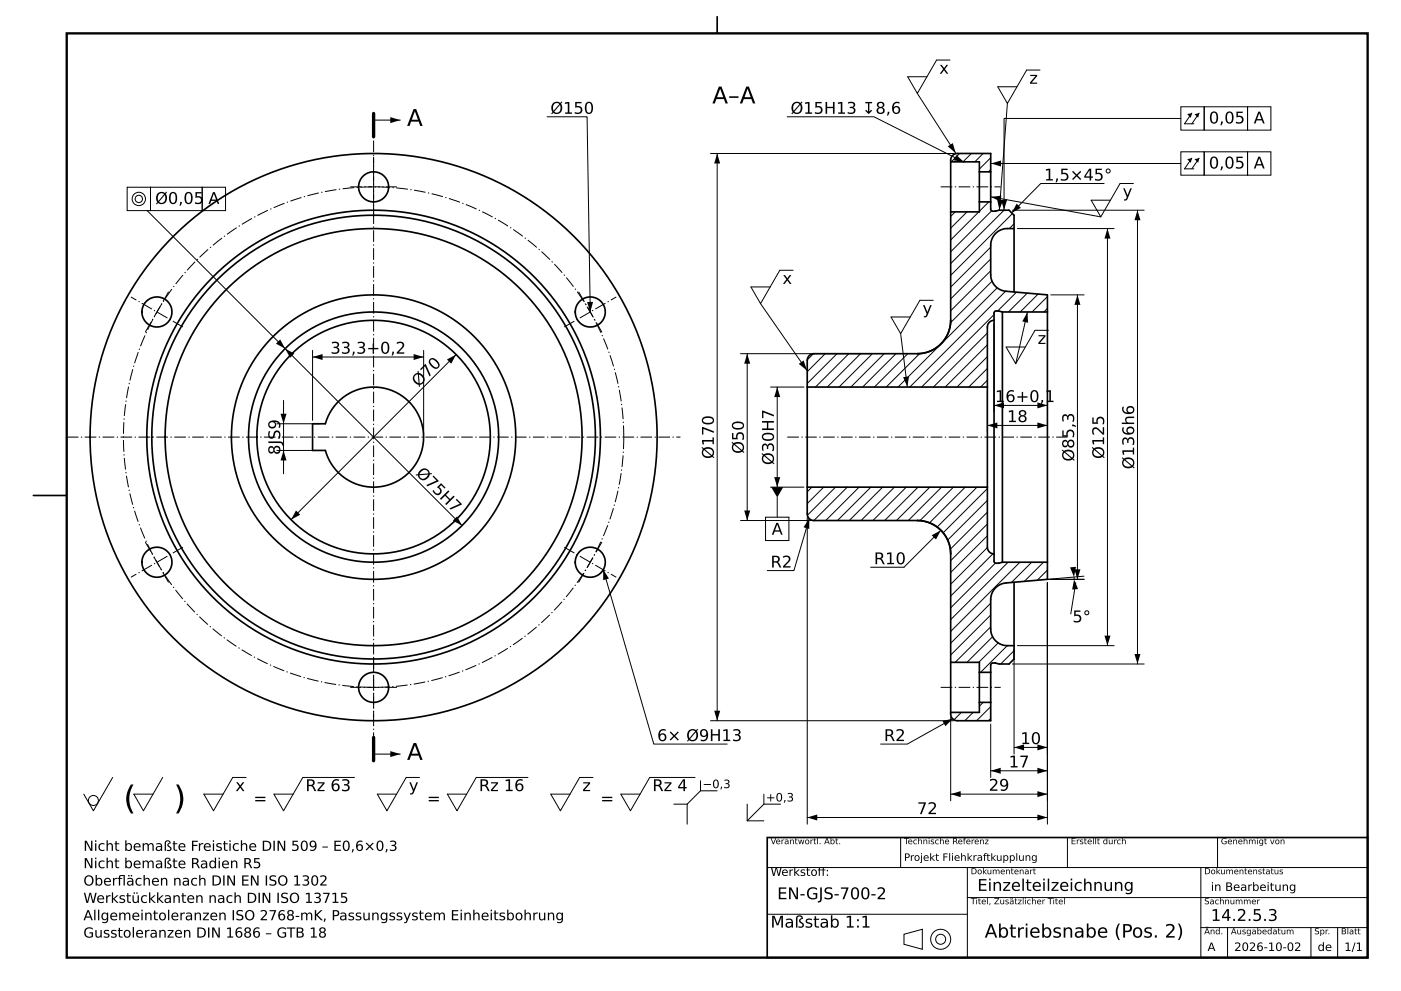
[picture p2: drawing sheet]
<svg xmlns="http://www.w3.org/2000/svg" width="420mm" height="297mm" viewBox="0 0 420 297" stroke-linecap="round" stroke-linejoin="round" font-family="sans-serif">
<path d="M20 10h390v277h-390z" fill="none" stroke="#000" stroke-width=".7" stroke-linecap="butt"/>
<g fill="#000">
<path d="M117 35.1l3 .9-3 .9zM355.9 34.2l1.4-.3-.3 1.4zM358.1 34.2l1.4-.3-.3 1.4zM215 46l.9 3h-1.8zM284.1 43.9l1.5-1 .9 3zM286.7 46.4l2.3 2.2-3.1-.5zM297.1 49l3-.9v1.8zM297.1 59l3.1-.3-.3 1.7zM355.9 47.7l1.4-.3-.3 1.4zM358.1 47.7l1.4-.3-.3 1.4zM298.9 59.8l1.8 .2-1.1 2.9zM300.1 59.9h1.8l-.9 3z"/>
<path d="M304.8 61l1.2 1.3-2.7 1.5zM332 68.5l.9 3h-1.8zM341 63l.9 3h-1.8zM176 90.5h1.8l-.8 3zM308 93.6l.2 3.1-1.7-.4zM323 88.4l.9 3h-1.8zM85.5 104.5l2.7 1.5-1.2 1.2zM82.7 103l1.3-1.3 1.5 2.8zM93.7 107l3-.9v1.8zM124 106.1l3 .9-3 .9zM134 107.7l2.7-1.4-1.4 2.7zM224 106l.9 3h-1.8z"/>
<path d="M233 116l.9 3h-1.8zM239.4 109.1l1.5-1.1 1 3zM270.7 113l1.8-.2-.5 3.1zM84.1 124h1.8l-.9 3zM85 135l.9 3h-1.8zM296 127.5l3-.9v1.8zM298 121.5l3-.9v1.8zM311 120.6l3 .9-3 .9zM311 126.6l3 .9-3 .9zM88.7 153l1.3 1.3-2.7 1.4zM135.8 156l1.2-1.2 1.5 2.7zM223.1 153h1.8l-.9 3z"/>
<path d="M232.1 143h1.8l-.9 3zM231.2 146h3.6l-1.8 3.1zM242.6 155.4v3.1l-1.7-.5zM279.3 160.4l2.8-1.5-1.5 2.8zM180.8 170.7l1.7 2.7-1.7 .5zM320.8 170l1.8-.1-.6 3zM322 173.6l1.2 2.9-1.8 .2zM322.1 170.6h1.8l-.9 3zM331.1 190.5h1.8l-.9 3zM340.1 196h1.8l-.9 3zM214.1 213h1.8l-.9 3zM282.5 216.1l3.1-.7-2.2 2.2z"/>
<path d="M117 225.1l3 .9-3 .9zM285 238l3-.9v1.8zM297 231l3-.9v1.8zM304 224l3-.9v1.8zM311 223.1l3 .9-3 .9zM311 230.1l3 .9-3 .9zM311 237.1l3 .9-3 .9zM242 245l3-.9v1.8zM311 244.1l3 .9-3 .9z"/>
</g>
<g fill="none" stroke="#000" stroke-width=".3">
<path d="M284.8 18h-4l-5.8 10-2.9-5h5.8M112 36h8M164 35h12l1 58.5M236 35h26l27 13.6M275 28l11.5 17.9M302 31l-2.4 31.9M311.8 21h-4l-5.8 10-2.9-5h5.8M354 32h7v7h-7zM354 35.5h-53v27.4M357.3 33.9l-2.2 3.2h2.8M359.5 33.9l-2.2 3.2M361 32h13v7h-13z"/>
<path d="M374 32h7v7h-7zM38.1 56.1h7v7h-7zM45.1 56.1h15.5v7h-15.5zM60.6 56.1h7v7h-7zM213 46h73M215 46v170M287.7 46l-2.5 2.5M291.2 46l-2.5 2.5M294.7 46l-2.5 2.5M297 50.8l-.7 .7M297 47.3l-3.4 3.4M297.1 49h56.9"/>
<path d="M297.1 59l32.9 6M331 55h-19l-8.7 8.8M339.8 55h-4l-5.8 10-2.9-5h5.8M354 45.5h7v7h-7zM357.3 47.4l-2.2 3.2h2.8M359.5 47.4l-2.2 3.2M361 45.5h13v7h-13zM374 45.5h7v7h-7zM44 63.1l94.5 94.4M286.4 63.5l-1.4 1.4M289.9 63.5l-4.9 4.9M293.4 63.5l-8.4 8.4"/>
<path d="M296.4 60.5l-2.8 2.8M297 77.6l-12 12M297 74.1l-12 12M297.3 63.2l-12.3 12.3M301 63l-16 16M303.5 63h39.5M303.5 64l-18.5 18.5M304 67.1l-1.4 1.4M305 68.5h29M332 68.5v125M341 63v136M228 91l13.9 20"/>
<path d="M237.8 81h-4l-5.8 10-2.9-5h5.8M279.8 90h-4l-5.8 10-2.9-5h5.8M296 99.8l-16.2 16.2M297 81.1l-12 12M297.4 84.3l-12.4 12.4M298 97v26.5M298 94.3l-21.7 21.7M298.9 86.3l-29.7 29.7M301.5 87.3l-28.8 28.7M304.7 87.6l-5.6 5.6M308 87.8l-5.7 5.7M308 93.6l-3.5 15.4"/>
<path d="M311.2 88.1l-5.3 5.4M314 92.4l-1.1 1.1M314 88.9l-4.6 4.6M314.3 99h-4l-5.8 10-2.9-5h5.8M315 88.4h10M323 88.4v85.2M93.7 105v21M93.7 107h33.3M127 105v25M136.7 106.3l-49.4 49.4M222 106h39M224 106v50"/>
<path d="M231 116h10M233 116v30M243.8 106l-1.8 1.8M247.4 106l-5.4 5.4M250.9 106l-8.9 8.9M254.5 106l-10 10M258 106l-10 10M261.5 106l-10 10M265.1 106l-10 10M268.6 106l-10 10M270 100l2 15.9M272.1 106l-10 10"/>
<path d="M275.7 106l-10 10M296 117v12.5M296 114l-2 2M296 110.4l-5.6 5.6M296 106.9l-9.1 9.1M296 103.4l-12.6 12.6M83 127h12.8M83 135h12.8M85 120v22M296 127.5h18M298 121.5h16M222 156h39"/>
<path d="M229.5 155h7v7h-7zM231 146h10M233 149.1v5.9M242 155v92M242.6 155.4l-4.6 15.6h-8M243.4 146l-1.4 1.4M246.9 146l-4.9 4.9M250.5 146l-8.5 8.4M254 146l-10 10M257.5 146l-10 10M261.1 146l-10 10M264.6 146l-10 10"/>
<path d="M268.1 146l-10 10M271.7 146l-10 10M275.2 146l-10 10M278.7 146l-10 10M282.1 158.9l-11.1 11.1h-10M282.3 146l-10 10M285.8 146l-10 10M289.4 146l-10.7 10.7M292.9 146l-12 12M296 157l-11 11M296 153.5l-11.1 11.1M296 150l-11.9 11.9"/>
<path d="M296 146.4l-13.3 13.3M180.8 170.7l15.2 52.3h22M296 160.6l-11 11M296 164.1l-11 11M297.7 166l-12.7 12.6M298.4 168.8l-13.4 13.4M302.2 168.5l-17.2 17.2M305.7 168.5l-20.7 20.7M309.3 168.5l-6.1 6.1M312.8 168.5l-5.7 5.7M314 170.9l-3 3M314 174.6v72.4"/>
<path d="M322 172.9v.7M322.5 174.6l-1.5 9.4M325 172.7l-11 .9h11M297 187.9l-10.6 10.6M297 184.3l-12 12M297 180.8l-12 12M297.6 190.8l-7.7 7.7M299.2 192.7l-5.8 5.8M302 193.5l-8 8M303.5 199h39.5M304 195l-4 4M304 194.5v31.5"/>
<path d="M305 193.5h29M213 216h73M285 215v25M285.6 215.4l-13.6 7.6h-8M288.2 213.5l-2.2 2.2M291.7 213.5l-2.5 2.5M294.7 210.5l-1.1 1.1M297 215.3l-.7 .7M297 211.8l-4.2 4.2M297 217v16M33.8 233l-5.8 10-2.9-5M48.8 233l-5.8 10-2.9-5h5.8"/>
<path d="M73.8 233h-4l-5.8 10-2.9-5h5.8M106.3 233h-15.5l-5.8 10-2.9-5h5.8M112 226h8M125.8 233h-4l-5.8 10-2.9-5h5.8M158.3 233h-15.5l-5.8 10-2.9-5h5.8M177.8 233h-4l-5.8 10-2.9-5h5.8M208.4 233h-13.6l-5.8 10-2.9-5h5.8M210 237l-4 4M210 237h5M210 234v3M229 238v3M285 238h29"/>
<path d="M297 231h17M304 224h10M202 241h4M206 241v6M224 241v5M224 246h5M229 241h5M229 241l-5 5M242 245h72M270 251v9M320 251v9M365 251v9"/>
<path d="M230 260h180M230 274h60M290 269h120M290 260v27M360 260v27M360 278h50M368 278v9M393 278v9M401 278v9M271 280l5.5-1.5v6l-5.5-1.5z"/>
<circle cx="41.6" cy="59.6" r="2"/>
<circle cx="41.6" cy="59.6" r="1.1"/>
<circle cx="28" cy="239.9" r="1.5"/>
<circle cx="282" cy="281.5" r="3"/>
<circle cx="282" cy="281.5" r="1.5"/>
</g>
<g fill="none" stroke="#000" stroke-width=".5">
<path d="M215 5v5M285 48.5v15M285 48.5a2.08 2.08 0 0 1 2-2.5h10v5.5M285 48.5h8.6v3M293.6 51.5h3.4M293.6 51.5v9M297 51.5v9M285 63.5v32.5a10 10 0 0 1-10 10h-31a2 2 0 0 0-2 2v8M293.6 60.5v3h-8.6M293.6 60.5h3.4M297 60.5v2.3a.94 .94 0 0 0 1.3 .5h.2a7.8 7.8 0 0 1 4-.3l1.5 1.5v4M304 68.5h-2a5 5 0 0 0-5 5v8.8a5 5 0 0 0 4.6 5l12.4 1.1v5.1"/>
<path d="M304 68.5v19M298 96a2 2 0 0 0-2 2v18M298 96v70M300.5 93.5h13.5M300.5 93.5l-1.2-.3a.86 .86 0 0 0-1.3 .6v2.2M300.5 93.5v75M314 93.5v75M242 116h54M242 116v30M296 116v30M93.7 127h3.8a15 15 0 0 1 23.1-8.3 15 15 0 0 1 0 24.6 15 15 0 0 1-23.1-8.3h-3.8zM10 148.5h10"/>
<path d="M242 146v8a2 2 0 0 0 2 2h31a10 10 0 0 1 10 10v32.5M242 146h54M296 146v18a2 2 0 0 0 2 2M298 166v2.3a.94 .94 0 0 0 1.3 .5l1.2-.3M300.5 168.5h13.5M304 174.5v19M314 168.5v5.1l-12.4 1.1a5 5 0 0 0-4.6 5v8.8a5 5 0 0 0 5 5h2M285 198.5h8.6v3M285 198.5v15M304 193.5v4l-1.5 1.5a9.4 9.4 0 0 1-4.1-.3h-.1a.86 .86 0 0 0-1.3 .6v2.2M293.6 201.5h3.4M293.6 201.5v9"/>
<path d="M293.6 210.5h3.4M293.6 210.5v3h-8.6M297 210.5v5.5h-10a2.08 2.08 0 0 1-2-2.5M297 201.5v9M230 251h180v36h-180z"/>
<circle cx="112" cy="56" r="4.5"/>
<circle cx="47" cy="93.5" r="4.5"/>
<circle cx="177" cy="93.5" r="4.5"/>
<circle cx="112" cy="131" r="66.5"/>
<circle cx="112" cy="131" r="85"/>
<circle cx="112" cy="131" r="62.5"/>
<circle cx="112" cy="131" r="68"/>
<circle cx="112" cy="131" r="37.5"/>
<circle cx="112" cy="131" r="42.6"/>
<circle cx="112" cy="131" r="35"/>
<circle cx="47" cy="168.5" r="4.5"/>
<circle cx="177" cy="168.5" r="4.5"/>
<circle cx="112" cy="206" r="4.5"/>
</g>
<g fill="none" stroke="#000" stroke-width=".3" stroke-dasharray="3.5 .7 .4 .7" stroke-linecap="butt">
<path d="M105 56h14M282 56h18M112 65v-18M43.5 99.6l7-12.2M54.8 98l-15.5-9M169.2 98l15.5-9M173.5 87.4l7 12.2M20 131h184M187 131a75 75 0 0 0-110.8-65.9 75 75 0 0 0-5.1 128.8 75 75 0 0 0 115.7-57l.2-5.9M236 131h84M50.5 174.6l-7-12.2M54.8 164l-15.5 9"/>
<path d="M169.2 164l15.5 9M180.5 162.4l-7 12.2M112 197v18M119 206h-14M282 206h18M112 223v-184"/>
</g>
<path d="M112 34v7M112 221v7" fill="none" stroke="#000" stroke-width="1"/>
<g font-size="9.7">
<text x="37" y="242.5">(</text>
<text x="52" y="242.5">)</text>
</g>
<g font-size="6.9">
<text x="213.5" y="31">A–A</text>
<text x="122" y="37.7">A</text>
<text x="122" y="227.8">A</text>
</g>
<text font-size="5.6" x="295.2" y="281">Abtriebsnabe (Pos. 2)</text>
<g font-size="4.9">
<text x="281.6" y="22.1">x</text>
<text x="308.6" y="25.1">z</text>
<text x="165" y="34.1">Ø150</text>
<text x="237" y="34.1">Ø15H13 ↧8,6</text>
<text x="362.4" y="37">0,05</text>
<text x="375.8" y="37">A</text>
<text x="362.4" y="50.5">0,05</text>
<text x="375.8" y="50.5">A</text>
<text x="313" y="54.1">1,5×45°</text>
<text x="336.6" y="59.1">y</text>
<text x="46.5" y="61.1">Ø0,05</text>
<text x="62.5" y="61.1">A</text>
<text x="234.6" y="85.1">x</text>
<text x="276.6" y="94.1">y</text>
<text x="99" y="106">33,3+0,2</text>
<text x="311.1" y="103.1">z</text>
<text x="125.4" y="116.2" transform="rotate(-45 125.4 116.2)">Ø70</text>
<text x="298.3" y="120.5">16+0,1</text>
<text x="301.9" y="126.5">18</text>
<text x="84" y="136.3" transform="rotate(-90 84 136.3)">8JS9</text>
<text x="214" y="137.5" transform="rotate(-90 214 137.5)">Ø170</text>
<text x="223" y="136" transform="rotate(-90 223 136)">Ø50</text>
<text x="331" y="137.5" transform="rotate(-90 331 137.5)">Ø125</text>
<text x="124.5" y="142" transform="rotate(45 124.5 142)">Ø75H7</text>
<text x="232" y="139.4" transform="rotate(-90 232 139.4)">Ø30H7</text>
<text x="322" y="138.3" transform="rotate(-90 322 138.3)">Ø85,3</text>
<text x="340" y="140.6" transform="rotate(-90 340 140.6)">Ø136h6</text>
<text x="231.3" y="160.3">A</text>
<text x="231" y="170.1">R2</text>
<text x="262" y="169.1">R10</text>
<text x="321.5" y="186.5">5°</text>
<text x="197" y="222.1">6× Ø9H13</text>
<text x="265" y="222.1">R2</text>
<text x="305.9" y="223">10</text>
<text x="302.4" y="230">17</text>
<text x="70.6" y="237.1">x</text>
<text x="91.6" y="237.1">Rz 63</text>
<text x="122.6" y="237.1">y</text>
<text x="143.6" y="237.1">Rz 16</text>
<text x="174.6" y="237.1">z</text>
<text x="195.6" y="237.1">Rz 4</text>
<text x="296.4" y="237">29</text>
<text x="76" y="241">=</text>
<text x="128" y="241">=</text>
<text x="180" y="241">=</text>
<text x="274.9" y="244">72</text>
<text x="233" y="269.5">EN-GJS-700-2</text>
<text x="293" y="267">Einzelteilzeichnung</text>
<text x="231" y="278">Maßstab 1:1</text>
<text x="363" y="276">14.2.5.3</text>
</g>
<g font-size="4.2">
<text x="25" y="255">Nicht bemaßte Freistiche DIN 509 – E0,6×0,3</text>
<text x="25" y="260.2">Nicht bemaßte Radien R5</text>
<text x="25" y="265.4">Oberfächen nach DIN EN ISO 1302</text>
<text x="35.2" y="265.4">l</text>
<text x="25" y="275.8">Allgemeintoleranzen ISO 2768-mK, Passungssystem Einheitsbohrung</text>
<text x="25" y="270.6">Werkstückkanten nach DIN ISO 13715</text>
<text x="25" y="281">Gusstoleranzen DIN 1686 – GTB 18</text>
</g>
<g font-size="3.5">
<text x="210.6" y="236.2">−0,3</text>
<text x="229.6" y="240.2">+0,3</text>
<text x="231" y="262.5">Werkstof:</text>
<text x="245.1" y="262.5">f</text>
<text x="363" y="267">in Bearbeitung</text>
<text x="362" y="285">A</text>
<text x="370" y="285">2026-10-02</text>
<text x="395" y="285">de</text>
<text x="403" y="285">1/1</text>
</g>
<text font-size="3.1" x="271" y="258">Projekt Fliehkraftkupplung</text>
<g font-size="2.5">
<text x="231" y="253">Verantwortl. Abt.</text>
<text x="271" y="253">Technische Referenz</text>
<text x="321" y="253">Erstellt durch</text>
<text x="366" y="253">Genehmigt von</text>
<text x="291" y="262">Dokumentenart</text>
<text x="361" y="262">Dokumentenstatus</text>
<text x="291" y="271">Titel, Zusätzlicher Titel</text>
<text x="361" y="271">Sachnummer</text>
<text x="361" y="280">Änd.</text>
<text x="369" y="280">Ausgabedatum</text>
<text x="394" y="280">Spr.</text>
<text x="402" y="280">Blatt</text>
</g>
</svg>
